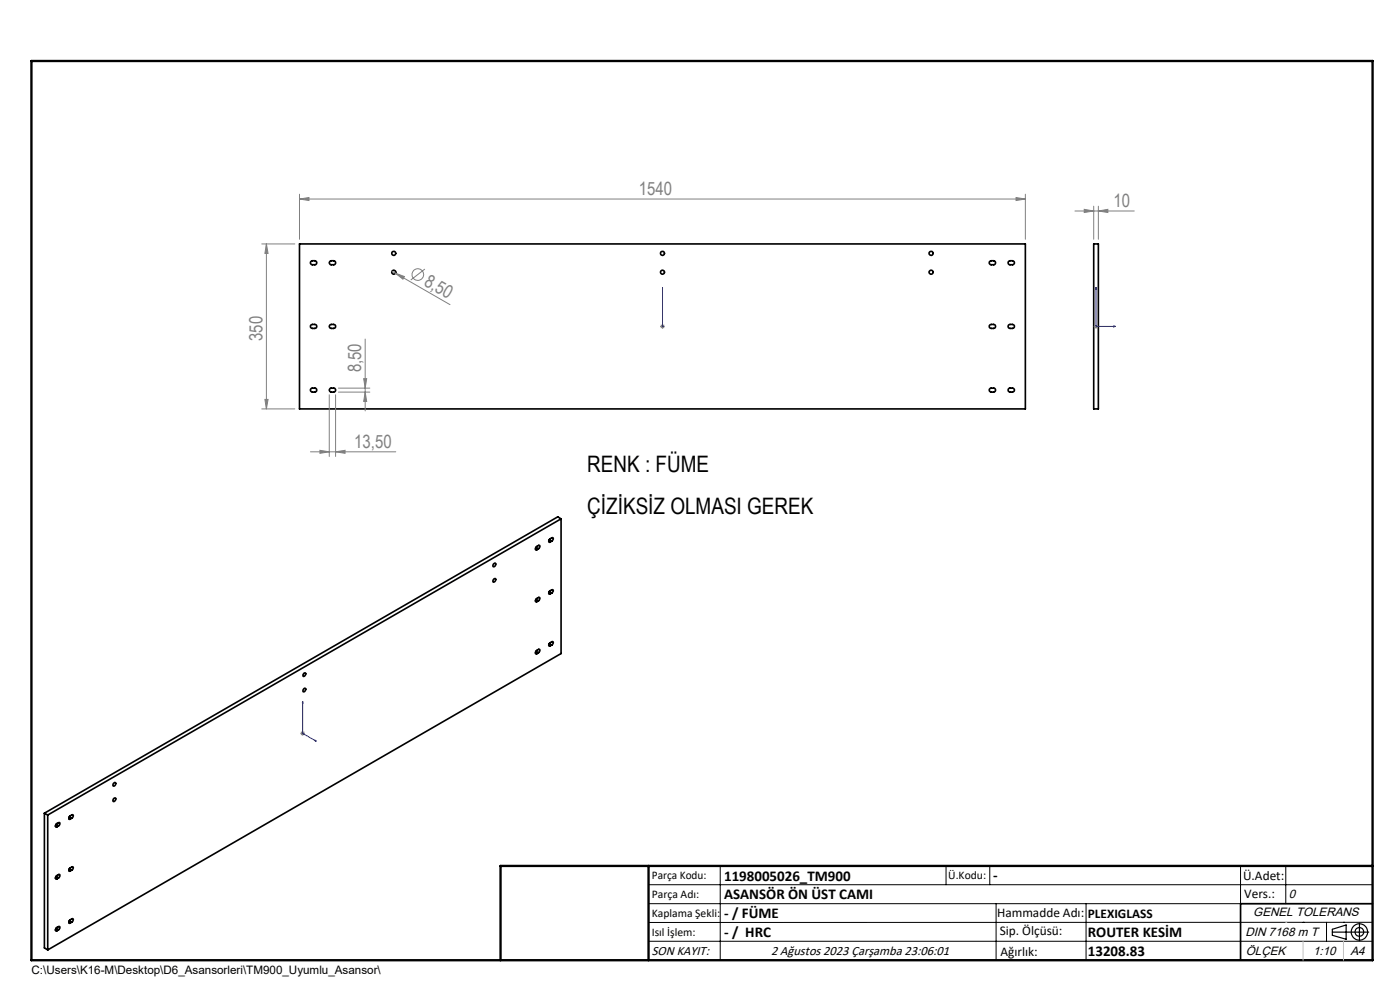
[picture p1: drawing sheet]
<svg xmlns="http://www.w3.org/2000/svg" width="297mm" height="210mm" viewBox="0 0 297 210" stroke-linecap="round" stroke-linejoin="round" font-family="sans-serif">
<g fill="none" stroke="#000" stroke-width=".35">
<path d="M63.5 51.7h154v35h-154zM65.9 55.5l.9-.2a.42 .42 0 0 1 .4 .4 .42 .42 0 0 1-.4 .5l-.8-.1-.1-.2zM70 55.5l.8-.2a.42 .42 0 0 1 .4 .4 .42 .42 0 0 1-.4 .5l-.8-.1-.1-.4zM209.9 55.5l.9-.2a.42 .42 0 0 1 .4 .4 .42 .42 0 0 1-.4 .5l-.8-.1-.1-.2zM213.9 55.5l.9-.2a.42 .42 0 0 1 .4 .4 .42 .42 0 0 1-.4 .5l-.8-.1-.1-.4zM232 51.7h1v35h-1zM65.9 69l.9-.2a.42 .42 0 0 1 .4 .4 .42 .42 0 0 1-.4 .5l-.8-.1-.1-.2zM70 68.9l.8-.1a.42 .42 0 0 1 .4 .4 .42 .42 0 0 1-.4 .5h-.5a.43 .43 0 0 1-.4-.3 .43 .43 0 0 1 .1-.5zM210 68.9l.8-.1a.42 .42 0 0 1 .4 .4 .42 .42 0 0 1-.4 .5h-.5a.42 .42 0 0 1-.4-.3 .42 .42 0 0 1 .1-.5zM213.9 69l.9-.2a.42 .42 0 0 1 .4 .4 .42 .42 0 0 1-.4 .5l-.8-.1-.1-.4zM65.9 82.5l.2-.2h.7a.42 .42 0 0 1 .4 .5 .42 .42 0 0 1-.4 .4l-.9-.2zM70 82.4l.8-.1a.42 .42 0 0 1 .4 .5 .42 .42 0 0 1-.4 .4h-.5a.44 .44 0 0 1-.4-.3 .44 .44 0 0 1 .1-.5z"/>
<path d="M210 82.4l.8-.1a.42 .42 0 0 1 .4 .5 .42 .42 0 0 1-.4 .4h-.5a.42 .42 0 0 1-.4-.3 .42 .42 0 0 1 .1-.5zM213.9 82.5l.2-.2h.7a.42 .42 0 0 1 .4 .5 .42 .42 0 0 1-.4 .4l-.9-.2zM104.7 119.6a.27 .27 0 0 1 .4-.1 .27 .27 0 0 1 0 .4 .28 .28 0 0 1-.2 .3 .28 .28 0 0 1-.3-.2zM113.6 116.4l.3 .2M113.7 116.1l.5 .3M114.2 116.4a.42 .42 0 0 0 .1-.7l-.4 .2a.35 .35 0 0 0-.4 .4 .35 .35 0 0 0 .4 .3M114.2 116.4l-.3 .2M116.4 114.8l.3 .2M116.5 114.5l.6 .3M117.1 114.8a.4 .4 0 0 0 .3-.3 .4 .4 0 0 0-.2-.5l-.5 .3a.4 .4 0 0 0-.3 .3 .4 .4 0 0 0 .2 .4h.1M117.1 114.8l-.4 .2M119 110.1l-.7-.5-108.9 62.9"/>
<path d="M119 110.1l-108.9 62.8M119 110.1v28.5l-108.9 62.9M104.8 122.8a.24 .24 0 0 1 .4 0 .24 .24 0 0 1-.1 .3 .28 .28 0 0 1-.2 .4 .28 .28 0 0 1-.3-.3zM113.6 127.5l.3 .1M113.6 138.5l.3 .2M113.7 127.1l.5 .4M113.7 138.1l.5 .4M114.2 127.5a.42 .42 0 0 0 .1-.8l-.4 .3a.34 .34 0 0 0-.3 .3 .34 .34 0 0 0 .3 .3M114.2 138.5a.42 .42 0 0 0 .1-.8l-.4 .3a.35 .35 0 0 0-.4 .3 .35 .35 0 0 0 .4 .4M114.2 127.5l-.3 .1M114.2 138.5l-.3 .2M116.4 125.8l.3 .2"/>
<path d="M116.4 136.9l.3 .1M116.5 125.5l.6 .3M116.5 136.5l.6 .3M117.1 125.8a.37 .37 0 0 0 .3-.3 .37 .37 0 0 0-.2-.4l-.5 .2a.4 .4 0 0 0-.3 .3 .4 .4 0 0 0 .2 .4h.1M117.1 136.8a.4 .4 0 0 0 .3-.3 .4 .4 0 0 0-.2-.4l-.5 .2a.4 .4 0 0 0-.3 .4 .4 .4 0 0 0 .2 .4l.1-.1M117.1 125.8l-.4 .2M117.1 136.8l-.4 .2M64.4 146.1l.2-.1a.32 .32 0 0 1 .3 .3 .32 .32 0 0 1-.2 .3 .23 .23 0 0 1-.4 .1 .23 .23 0 0 1 0-.3zM64.5 142.8a.27 .27 0 0 1 .4 .1 .27 .27 0 0 1-.2 .4v.1a.25 .25 0 0 1-.4 0 .25 .25 0 0 1 0-.4zM9.4 172.5l.7 .4M9.4 172.5v28.6l.7 .4M10.1 172.9v28.6"/>
<path d="M11.7 175.2l.4 .2M11.9 174.9l.5 .3M12.4 175.2a.34 .34 0 0 0 .3-.4 .34 .34 0 0 0-.3-.3l-.3 .2a.42 .42 0 0 0-.1 .7h.1M12.4 175.2l-.3 .2M14.6 173.6l.3 .2M14.7 173.2l.5 .4M15.2 173.6a.42 .42 0 0 0 .1-.8l-.4 .3a.35 .35 0 0 0-.3 .3 .35 .35 0 0 0 .3 .4M15.2 173.6l-.3 .2M24.1 169.4l.1-.1a.24 .24 0 0 1 .4 0 .24 .24 0 0 1-.1 .4 .3 .3 0 0 1-.2 .3 .3 .3 0 0 1-.3-.1zM24.1 166.1l.3-.1a.38 .38 0 0 1 .1 .5 .38 .38 0 0 1-.5 .1zM11.7 186.3l.4 .1M11.7 197.3l.4 .1"/>
<path d="M11.9 185.9l.5 .3M11.9 196.9l.5 .3M12.4 197.2a.34 .34 0 0 0 .4-.3 .34 .34 0 0 0-.4-.3l-.3 .1a.42 .42 0 0 0-.1 .8l.1-.1M12.4 186.2a.35 .35 0 0 0 .3-.3 .35 .35 0 0 0-.3-.4l-.3 .2a.42 .42 0 0 0-.1 .8l.1-.1M12.4 197.2l-.3 .2M12.4 186.2l-.3 .2M14.6 184.6l.3 .2M14.6 195.6l.3 .2M14.7 184.3l.5 .3M14.7 195.3l.5 .3M15.2 195.6a.42 .42 0 0 0 .1-.7l-.4 .2a.35 .35 0 0 0-.3 .4 .35 .35 0 0 0 .3 .3M15.2 184.6a.39 .39 0 0 0 .3-.4 .39 .39 0 0 0-.2-.3l-.4 .2a.34 .34 0 0 0-.3 .3 .34 .34 0 0 0 .3 .4"/>
<path d="M15.2 195.6l-.3 .2M15.2 184.6l-.3 .2M291.2 191.7h-28v12"/>
<circle cx="83.5" cy="53.7" r=".43"/>
<circle cx="83.5" cy="57.7" r=".42"/>
<circle cx="140.5" cy="53.7" r=".43"/>
<circle cx="140.6" cy="57.7" r=".42"/>
<circle cx="197.5" cy="53.7" r=".43"/>
<circle cx="197.5" cy="57.7" r=".42"/>
</g>
<g fill="none" stroke="#808080" stroke-width=".21">
<path d="M55.5 51.7h7M56.5 51.7l.4 2.1h-.7zM56.5 51.7v35M63.5 42.2l2-.3v.6zM63.5 41.2v9.6M63.5 42.2h154M83.1 57.5l.8 .5M83.9 58l1.9 .7-.3 .5zM83.9 58l11.6 6.6M90.1 57.1l-3 2.3M215.5 41.9l2 .3-2 .3zM217.5 41.2v9.6"/>
<path d="M228 44.8h12.6M230 44.4l2 .4-2 .3zM232 43.7v7.1M233 44.8l2-.4v.7zM233 43.7v7.1M77.5 71.9v15.3M140 69.2h1M140.2 68.9l.7 .7M140.5 68.7v1M140.9 68.9l-.7 .7M232 69.2h1M232.2 68.9l.7 .7"/>
<path d="M232.5 68.7v1M232.9 68.9l-.7 .7M55.5 86.7h7M56.2 84.7h.7l-.4 2zM65.9 95.8h18.1M67.9 95.5l1.9 .3-1.9 .4zM69.8 83.7v13.1M71.2 95.8l2-.3v.7zM71.2 83.7v13.1M71.8 82.3h6.7M71.8 83.2h6.7M77.2 80.3h.6l-.3 2z"/>
<path d="M77.5 83.2l.3 2h-.6zM63.7 155.6h1M63.9 155.2l.7 .7M64.2 155.1v1M64.6 155.2l-.7 .7"/>
<circle cx="88.6" cy="58.2" r="1.24"/>
</g>
<g fill="none" stroke="#000" stroke-width=".25">
<path d="M282.6 197.7h7.8M282.6 197.1l3-.9v3l-3-.8zM288.4 195.8v3.8M106.2 203.7h185"/>
<circle cx="288.4" cy="197.7" r="1.74"/>
<circle cx="288.4" cy="197.7" r=".93"/>
</g>
<path d="M140.5 69.1v.2zM140.5 60.9v.4v-.4M140.5 69.2h.1M140.5 60.9v8.3M232.5 60.9v8.3h4.2M232.5 60.9l.1 .4h-.2zM236.3 69.1l.4 .1-.4 .1zM64.2 148.8v6.8l2.9 1.7M64.2 148.8l.1 .3h-.2zM66.9 157l.2 .3-.2-.1z" fill="none" stroke="#00f" stroke-width=".21"/>
<g fill="none" stroke="#000" stroke-width=".21">
<path d="M137.6 187.7h153.6M137.6 191.7h153.6M137.6 199.7h153.6M152.8 183.7v20M200.7 183.7v4M210 183.7v4M211.3 191.7v12M230.4 191.7v12M263.2 183.7v20M272.8 183.7v8M276.4 195.6h.1M281.4 195.6v4.1"/>
<path d="M285 195.6h.1M291.2 195.6l-153.6 .1"/>
</g>
<path d="M6.7 12.9h284.5v190.8h-284.5zM137.6 183.7v20M291.2 183.7h-185v20" fill="none" stroke="#000" stroke-width=".5"/>
<path d="M276.4 199.7v4M285 199.7v4" fill="none" stroke="#c0c0c0" stroke-width=".21"/>
<path d="M272.8 195.6h.1" fill="none" stroke="#c0c0c0" stroke-width=".25"/>
<g fill="#00f">
<path d="M140.5 69.1v.2zM140.5 60.9v.4z"/>
<path d="M66.9 157l.2 .3-.2-.1zM64.2 148.8l.1 .3h-.2z"/>
<path d="M236.3 69.1l.4 .1-.4 .1zM232.5 60.9l.1 .4h-.2z"/>
</g>
<g fill="#808080">
<path d="M83.9 58l1.9 .7-.3 .5z"/>
<path d="M215.5 41.9l2 .3-2 .3zM63.5 42.2l2-.3v.6zM233 44.8l2-.4v.7zM230 44.4l2 .4-2 .3z"/>
<path d="M67.9 95.5l1.9 .3-1.9 .4zM71.2 95.8l2-.3v.7z"/>
<path d="M56.5 51.7l.4 2.1h-.7zM56.2 84.7h.7l-.4 2zM77.2 80.3h.6l-.3 2zM77.5 83.2l.3 2h-.6z"/>
</g>
<g font-size="4.8">
<text x="124.6" y="100.1">RENK : FÜME</text>
<text x="124.6" y="109.1">ÇİZİKSİZ OLMASI GEREK</text>
</g>
<g font-size="3.9" fill="#808080">
<text x="135.5" y="41.3">1540</text>
<text x="236.2" y="43.9">10</text>
<text x="89.8" y="60.4" transform="rotate(30 89.8 60.4)">8,50</text>
<text x="55.7" y="72.3" transform="rotate(-90 55.7 72.3)">350</text>
<text x="76.6" y="79" transform="rotate(-90 76.6 79)">8,50</text>
<text x="75.1" y="95">13,50</text>
</g>
<g font-size="3.2">
<text x="153.6" y="186.8">1198005026_TM900</text>
<text x="153.6" y="190.8">ASANSÖR ÖN ÜST CAMI</text>
<text x="210.7" y="186.6">-</text>
<text x="153.6" y="194.8">- / FÜME</text>
<text x="153.6" y="198.8">- / HRC</text>
<text x="230.8" y="198.7">ROUTER KESİM</text>
<text x="230.8" y="202.8">13208.83</text>
</g>
<g font-size="2.8">
<text x="263.7" y="186.7">Ü.Adet:</text>
<text x="263.9" y="190.5">Vers.:</text>
<text x="211.5" y="194.5">Hammadde Adı:</text>
<text x="230.8" y="194.7">PLEXIGLASS</text>
<text x="138.3" y="202.6">SON KAYIT:</text>
<text x="163.6" y="202.6">2 Ağustos 2023 Çarşamba 23:06:01</text>
<text x="212.1" y="198.4">Sip. Ölçüsü:</text>
<text x="212.2" y="202.7">Ağırlık:</text>
</g>
<g font-size="2.6">
<text x="273.4" y="190.4">0</text>
<text x="265.9" y="194.4">GENEL TOLERANS</text>
<text x="264.2" y="198.5">DIN 7168 m T</text>
<text x="264.3" y="202.6">ÖLÇEK</text>
<text x="278.5" y="202.6">1:10</text>
<text x="286.5" y="202.6">A4</text>
</g>
<g font-size="2.5">
<text x="138.3" y="186.4">Parça Kodu:</text>
<text x="138.3" y="190.5">Parça Adı:</text>
<text x="201.2" y="186.5">Ü.Kodu:</text>
<text x="138.3" y="194.5">Kaplama Şekli:</text>
<text x="138.3" y="198.6">Isıl İşlem:</text>
<text x="6.7" y="206.7">C:\Users\K16-M\Desktop\D6_Asansorleri\TM900_Uyumlu_Asansor\</text>
</g>
</svg>
